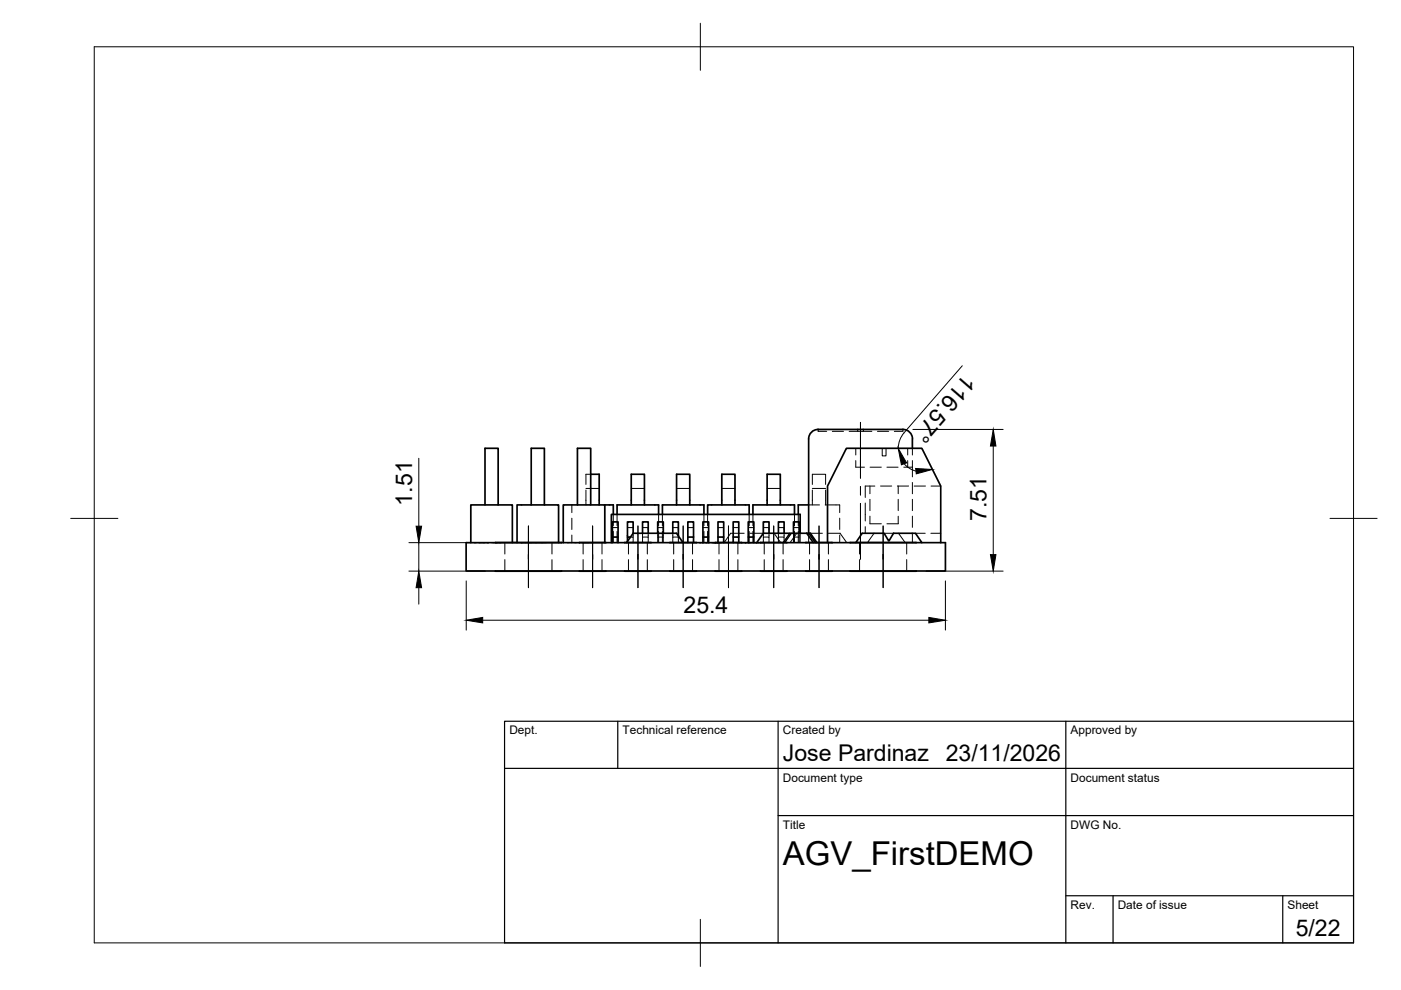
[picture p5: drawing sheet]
<svg xmlns="http://www.w3.org/2000/svg" width="297mm" height="210mm" viewBox="0 0 297 210" stroke-linecap="round" stroke-linejoin="round" font-family="sans-serif">
<!-- layer: Visible -->
<g fill="none" stroke="#000" stroke-width=".36">
<path d="M191.4 91.1h-17.1a2.61 2.61 0 0 0-2.8 1.4l-.1 20.6 1.5 1.9M191.4 91.1h.1M191.5 91.1a2 2 0 0 1 2 2l-.1 2M98.8 115.1h101.6v6h-101.6zM102.8 107.1v-12h2.8v12M105 115.1h14M108.6 115v-7.9h-8.8v8M109.6 115v-7.9h8.8v7.9M112.6 107.1v-12h2.8v12M122.4 107.1v-12h2.8v12M122.8 115.1h5.6M125.2 100.6h1.8v6.5"/>
<path d="M128.2 107.1h1.8v2M128.2 115v-7.9h-8.8v8M129.8 115.1v-1.2h1.2v1.2M129.8 113.9v-3.2h1.2v3.2M130.8 109.1v-2h8.8v2M132.4 115.1h5.6M133.7 113.9h-.7v.9M133.8 107.1v-6.5h2.8v6.5M134.2 113.1v-2.4h-1.2v3.2M134.2 113.1h9.2l1.4 1.9M134.2 113.1l-1.3 1.9M136.2 113.1v-2.4h1.2v2.4"/>
<path d="M139.4 113.1v-2.4h1.2v2.4M140.4 109.1v-2h8.8v2M142 115.1h5.6M142.6 113.1v-2.4h1.2v2.9M143.4 107.1v-6.5h2.8v6.5M145.8 115v-1.1h1.2v1.1M145.8 113.9v-3.2h1.2v3.2M149 115.1v-1.2h1.2v1.2M149 113.9v-3.2h1.2v3.2M150 109.1v-2h8.8v2M151.6 115.1h5.6M152.2 115v-1.1h1.2v1.1"/>
<path d="M152.2 113.9v-3.2h1.2v3.2M153 107.1v-6.5h2.8v6.5M155.4 115v-1.1h1.2v1.1M155.4 113.9v-3.2h1.2v3.2M158.6 115.1v-1.2h1.2v1.2M158.6 113.9v-3.2h1.2v3.2M159.6 109.1v-2h8.8v2M161.2 115.1h5.6M161.8 113.1v-2.4h1.2v2.4M162.6 107.1v-6.5h2.8v6.5M165 113.1v-2.4h1.2v2.4M168.2 113.1v-2.4h1.2v2.4"/>
<path d="M169.7 113.1v-4h-40.1v6M170.8 115.1h5.6M171 113.1h-9.2l-1.4 2M171 113.1l1.4 1.9M171 113.1h.8l1.4 1.9M171.4 107.1h-2.2v2M175.5 115v-11.9l4-8h16l4 8v12M180.2 115.1h14M181.5 115l1.3-1.9h4.7l.9 1.6 1-1.6h4.7l1.4 2M105 121.1h14M122.8 121.1h5.6M132.4 121.1h5.6"/>
<path d="M142 121.1h5.6M151.6 121.1h5.6M161.2 121.1h5.6M170.8 121.1h5.6M180.2 121.1h14"/>
</g>
<!-- layer: Hidden -->
<g fill="none" stroke="#000" stroke-width=".21">
<path d="M173.4 91.1l.1 .4h1.8M176.5 91.5h2.3M180 91.5h1.8M181.4 97.7v1.4h1.9M181.4 95.1v1.4M181.8 91.1h1.2v.4h-1.2zM182.4 95.1v1.4M182.4 97.7v1.4M183 91.5h1.8M184.5 99.1h2.4M186 91.5h2.4M187 95.1v1.6h.9v-1.6"/>
<path d="M188 99.1h2.4M191.4 91.1v.4h-1.8M191.4 91.1h.1M191.6 99.1h1.8M192.4 95.1v1.4M192.4 97.7v1.4M193.4 95.1v1.4M193.4 97.7v3.4M100.6 115.1h.1M100.7 115.1h.1M101.5 115.1h.1M101.6 115.1h1.7"/>
<path d="M101.7 115.1h.1M102.5 115.1h.1M103.2 115.1h.1M103.3 115.1h.1M103.4 115.1h.1M104.2 115.1h.1M104.3 115.1h1.7M104.5 115.1h.1M104.6 115.1h.1M105.1 115.1h.1M105.2 115.1h.1M105.9 115.1h.1"/>
<path d="M106 115.1h.2M106 115.1h.1M107 115v2.5M107 118.7v2.4M108.6 115v.1M109.6 115v.1M110.5 115.1h.1M110.5 115.1h3.1M111.3 115.1h.1M112.1 115.1h.1M112.5 115.1h.1M112.6 115.1h.1"/>
<path d="M113.5 115.1h.1M113.6 115.1h.1M113.6 115.1h2.2M114.8 115.1h.1M117 115v2.5M117 118.7v2.4M118.4 115v.1M120.3 115.1h.1M120.3 115.1h2.1M121.2 107.1v1.6M121.2 109.9v2.4M121.2 113.4v1.7"/>
<path d="M121.9 115.1h.1M122.2 115.1h.1M122.6 115.1h.1M122.7 115.1h.1M123.6 115.1h2M123.6 115.1h.1M123.6 115v2.5M123.6 118.7v2.4M123.7 115.1h.1M123.8 115.1h.1M124.1 115.1h.1M124.2 103.9v3.2"/>
<path d="M124.2 103.6h2.8M124.6 115.1h.1M124.7 115.1h.1M125.2 100.6h-1v2.1M127.6 115v2.5M127.6 118.7v2.4M128.2 115v.1M129.8 111.9h1.2M130 109.1v2.4M130 112.7v2.4M130.8 109.1v2.4M130.8 112.7v2.4"/>
<path d="M132.9 115l-.1 .1M133 111.9h1.2M133 114.8v.3M133.2 115v2.5M133.2 118.7v2.4M133.7 113.9h.5v1.2M133.8 103.6h2.8M134.2 113.1v.8M136.2 115.1v-1.2h1.2v1.2M136.2 113.1v.8M136.2 111.9h1.2M137.2 115v2.5"/>
<path d="M137.2 118.7v2.4M137.4 113.1v.8M139.4 115.1v-1.2h1.2v1.2M139.4 113.1v.8M139.4 111.9h1.2M139.6 109.1v2.4M139.6 112.7v2.4M140.4 109.1v2.4M140.4 112.7v2.4M140.6 113.1v.8M142.6 115.1v-1.2h1.2v1.2M142.6 113.1v.8"/>
<path d="M142.6 111.9h1.2M142.8 115v2.5M142.8 118.7v2.4M143.4 103.6h2.8M143.8 113.6v.3M144.8 115v.1M145.8 111.9h1.2M145.8 115v.1M146.8 115v2.5M146.8 118.7v2.4M147 115v.1M148.3 115.1h.1"/>
<path d="M148.4 115.1h.1M148.4 115.1h1.6M148.8 115.1h.1M149 111.9h1.2M149.1 115.1h.1M149.2 109.1v2.4M149.2 112.7v2.4M149.5 115.1h.1M149.6 115.1h.1M149.7 115.1h.1M150 115.1h.1M150 109.1v2.4"/>
<path d="M150 112.7v2.4M150.1 115.1h.1M150.3 115.1h.1M150.7 115.1h.1M150.9 115.1h.1M151 115.1h.1M151.1 115.1h.1M151.2 115.1h1.6M151.2 115.1h.1M151.3 115.1h.1M151.4 115.1h.1M151.5 115.1h.1"/>
<path d="M151.6 115.1h.1M151.8 115.1h.1M151.9 115.1h.1M152 115.1h.1M152.2 111.9h1.2M152.2 115v.1M152.3 115.1h.1M152.4 115.1h.1M152.4 115v2.5M152.4 118.7v2.4M152.8 115.1h.1M153 103.6h2.8"/>
<path d="M153.4 115v.1M155.4 111.9h1.2M155.4 115v.1M156.3 115.1h.1M156.3 115.1h1.8M156.4 115v2.5M156.4 118.7v2.4M156.6 115v.1M156.7 115.1h.1M157.2 115.1h.1M157.3 115.1h.1M157.5 115.1h.1"/>
<path d="M157.7 115.1h.1M157.8 113.1h-2.9l-1.4 2M157.9 115.1h.1M158 115.1h.1M158.1 115.1h.1M158.1 115.1h3.8M158.5 115.1h.1M158.6 115.1h.1M158.6 111.9h1.2M158.7 115.1h.1M158.8 115.1h.1M158.8 109.1v2.4"/>
<path d="M158.8 112.7v2.4M158.9 115.1h.1M159 113.1h2.8v.8M159.1 115.1h.1M159.3 115.1h.1M159.4 115.1h.1M159.6 115.1h.1M159.6 109.1v2.4M159.6 112.7v2.4M159.7 115.1h.1M159.9 115.1h.1M160.1 115.1h.1"/>
<path d="M160.2 115.1h.1M160.3 115.1h.1M160.4 115.1h.1M160.7 115.1h.1M160.8 115.1h.1M160.9 115.1h.1M161.4 115.1h.1M161.8 115.1v-1.2h1.2v1.2M161.8 111.9h1.2M161.9 115.1h.1M162 115v2.5M162 118.7v2.4"/>
<path d="M162.6 103.6h2.8M163 113.1v.8M164.1 113.1l1.4 2M165 115.1v-1.2h1.2v1.2M165 113.1v.8M165 111.9h1.2M166 115v2.5M166 118.7v2.4M166.2 113.1v.8M167.4 113.1l-1.4 2M167.5 113.1l-1.4 2M167.7 113.1l-1.4 2"/>
<path d="M167.8 113.1l-1.4 2M168.2 115.1v-1.2h1.2v1.2M168.2 113.1v.8M168.2 111.9h1.2M168.4 109.1v2.4M168.4 112.7v2.4M168.9 113.1l-1.4 2M169.2 109.1v2.4M169.2 112.7v2.4M169.4 113.1v.8M169.7 113.1v2M171.4 107.1h2.4"/>
<path d="M171.4 113.1v2M171.6 115v2.5M171.6 118.7v2.4M171.8 113.1h2.6M172.2 103.9v3.2M172.2 102.7v-2.1h2.8v2.1M172.2 103.6h2.8M172.4 115v.1M172.9 115v.1M173.2 115v.1M174.9 107.1h3.1v1.6M175 103.9v3.2"/>
<path d="M175.5 115v.1M175.6 113.1h2.5l1.4 2M175.6 115v2.5M175.6 118.7v2.4M178 109.9v2.4M178 113.4v1.7M181.5 115l-.1 .1M182.2 115v2.5M182.2 118.7v2.4M183.5 106.7v3.8M183.5 111.7v1.4M184.4 109.4v1.7h2.5"/>
<path d="M184.4 103.1v1.6M184.4 105.9v2.4M185.3 113.1l-1.4 2M185.5 103.1h-2v2.4M186.7 103.1h2.4M187.5 113.1h1.9M190.2 103.1h2.4M190.4 109.4v1.7h-2.4M190.4 103.1v1.6M190.4 105.9v2.4M190.5 113.1l1.4 2M192.2 115v2.5"/>
<path d="M192.2 118.7v2.4M193.4 102.3v2.4M193.4 105.9v2.4M193.4 109.4v2.4M193.4 113v2.1M193.8 103.1h2.4M194.1 113.1h2.1M197.4 113.1h2.1M197.4 103.1h2.1"/>
</g>
<!-- layer: BORDER -->
<path d="M20 9.9h267v190h-267zM148.5 4.9v10M15 109.9h10M282 109.9h10M148.5 194.9v10" fill="none" stroke="#000" stroke-width=".21"/>
<!-- layer: TITLEBLOCK -->
<path d="M107 152.9h180v47h-180zM131 152.9v10M165 152.9v47M226 152.9v47M107 162.9h180M165 172.9h122M226 189.9h61M236 189.9v10M272 189.9v10" fill="none" stroke="#000" stroke-width=".25"/>
<!-- layer: Smart Centers -->
<path d="M182.4 89.5v11.9M112 111.5v13.1M125.6 111.5v13.1M135.3 111.5v13.1M144.8 111.5v13.1M154.5 111.5v13.1M164 111.5v13.1M173.7 111.5v13.1M182.4 103.2v1.8M182.4 106.7v11.8M187.2 111.5v13.1" fill="none" stroke="#000" stroke-width=".21"/>
<!-- layer: FD_Dimensions -->
<g fill="none" stroke="#000" stroke-width=".21">
<path d="M204 77.5l-12.3 14.3-.9 1.5-.3 1.7M88.8 97.2v14.4M191.7 98.3l1.1 1 1.4 .6M193.5 91.1h19.2M210.6 94.6v23M86.7 115.1h16.3M88.8 115.1v6M86.7 121.1h16.3M88.8 124.6v3.5M98.8 123.2v10.4M102.3 131.5h94.6M196.3 121.1h16.4"/>
<path d="M200.4 123.2v10.4"/>
</g>
<path d="M190.4 95.1l1.8 3-1.1 .4zM194.1 99.3l3.6 .2-3.4 1zM210.6 91.1l.6 3.5h-1.2zM88.2 111.6h1.2l-.6 3.5zM210 117.6h1.2l-.6 3.5zM88.8 121.1l.6 3.5h-1.2zM98.8 131.5l3.5-.6v1.2zM196.9 130.9l3.5 .6-3.5 .6z" fill="#000" stroke="#000" stroke-width=".21"/>
<text font-size="7" x="166" y="183.4">AGV_FirstDEMO</text>
<g font-size="4.9">
<text x="204.6" y="79.2" transform="rotate(131 204.6 79.2)">116.57°</text>
<text x="87.4" y="107.2" transform="rotate(-90 87.4 107.2)">1.51</text>
<text x="209.1" y="110.5" transform="rotate(-90 209.1 110.5)">7.51</text>
<text x="144.9" y="130">25.4</text>
<text x="166" y="161.4">Jose Pardinaz</text>
<text x="200.5" y="161.4">23/11/2026</text>
<text x="274.7" y="198.6">5/22</text>
</g>
<g font-size="2.5">
<text x="108" y="155.7">Dept.</text>
<text x="132" y="155.7">Technical reference</text>
<text x="166" y="155.7">Created by</text>
<text x="227" y="155.7">Approved by</text>
<text x="166" y="165.7">Document type</text>
<text x="227" y="165.7">Document status</text>
<text x="166" y="175.7">Title</text>
<text x="227" y="175.7">DWG No.</text>
<text x="227" y="192.7">Rev.</text>
<text x="237" y="192.7">Date of issue</text>
<text x="273" y="192.7">Sheet</text>
</g>
</svg>
